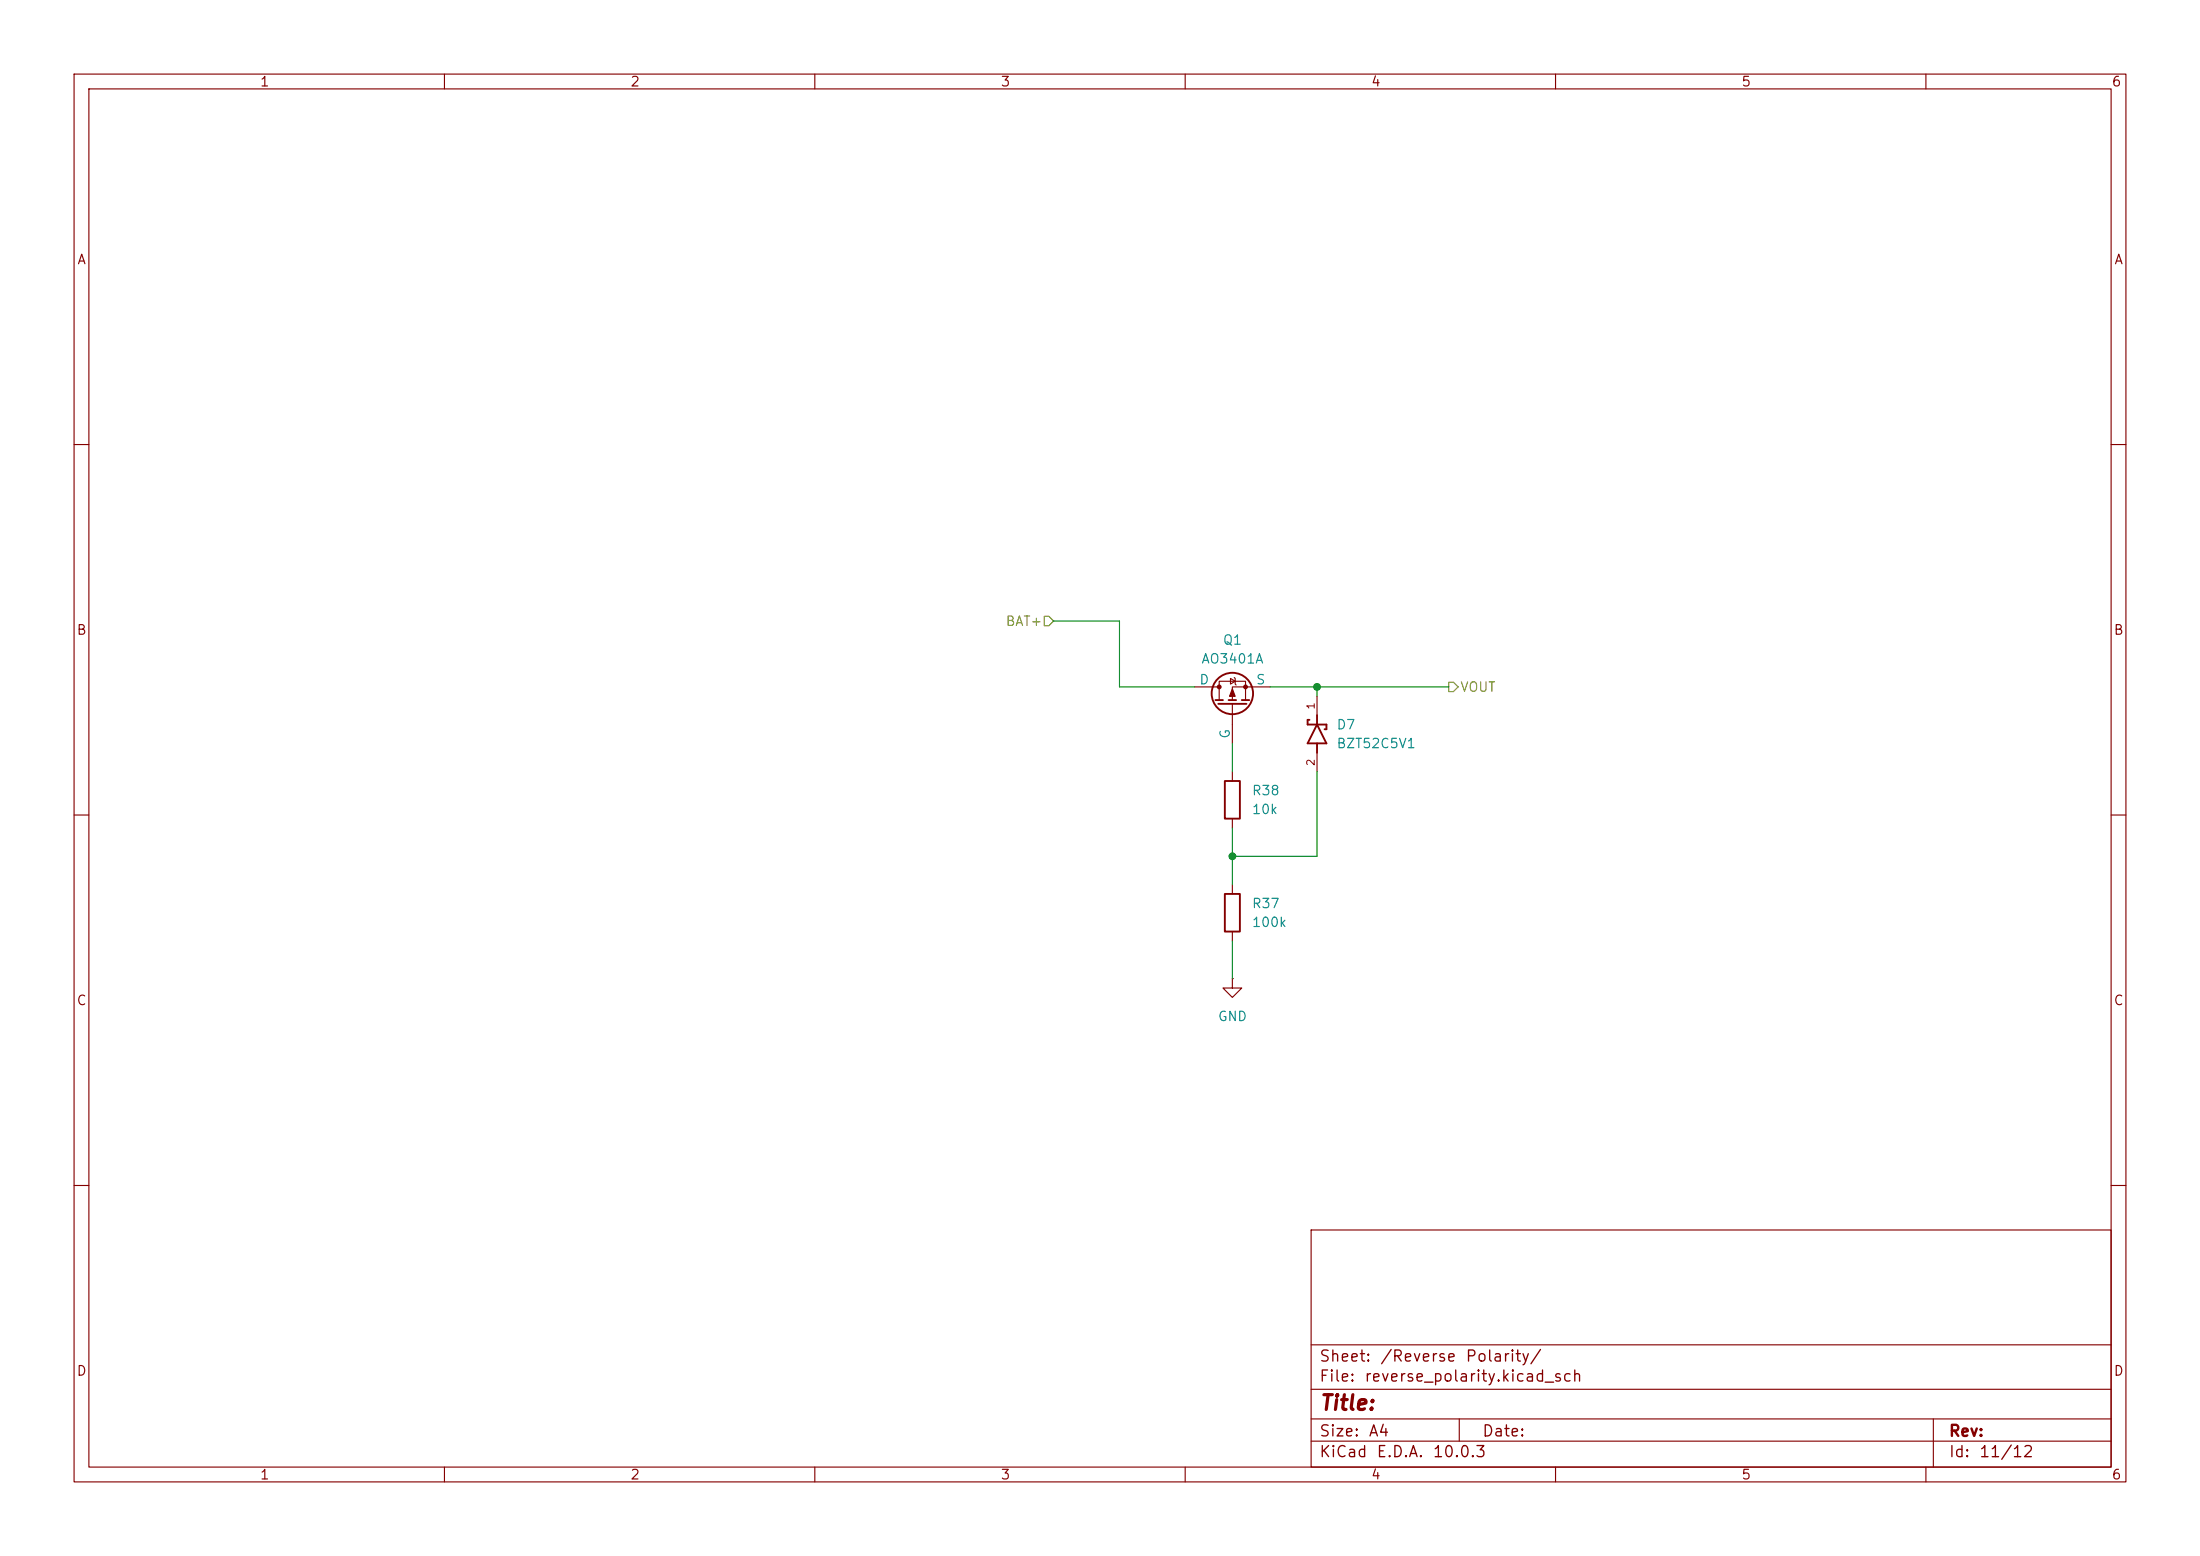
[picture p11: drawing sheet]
(kicad_sch
 (version 20260306)
 (generator "eeschema")
 (generator_version "10.0")
 (paper "A4")
 (lib_symbols
  (symbol "Device:R"
   (pin_numbers (hide yes))
   (pin_names
    (offset 0)) (exclude_from_sim no) (in_bom yes) (on_board yes)
   (in_pos_files yes)
   (duplicate_pin_numbers_are_jumpers no)
   (property "Reference" "R" (at 2.032 0 90) (show_name no) (do_not_autoplace no) (effects (font (size 1.27 1.27))))
   (property "Value" "R" (at 0 0 90) (show_name no) (do_not_autoplace no) (effects (font (size 1.27 1.27))))
   (property "Footprint" "" (at -1.778 0 90) (show_name no) (do_not_autoplace no) (hide yes) (effects (font (size 1.27 1.27))))
   (property "Datasheet" "" (at 0 0 0) (show_name no) (do_not_autoplace no) (hide yes) (effects (font (size 1.27 1.27))))
   (property "Description" "Resistor" (at 0 0 0) (show_name no) (do_not_autoplace no) (hide yes) (effects (font (size 1.27 1.27))))
   (symbol "R_0_1"
    (rectangle (start -1.016 -2.54) (end 1.016 2.54) (stroke (width 0.254) (type default)) (fill (type none))))
   (symbol "R_1_1"
    (pin passive line (at 0 3.81 270) (length 1.27) (name "" (effects (font (size 1.27 1.27)))) (number "1" (effects (font (size 1.27 1.27)))))
    (pin passive line (at 0 -3.81 90) (length 1.27) (name "" (effects (font (size 1.27 1.27)))) (number "2" (effects (font (size 1.27 1.27))))))
   (embedded_fonts no))
  (symbol "SS34:SS34"
   (pin_names
    (offset 1.016)) (exclude_from_sim no) (in_bom yes) (on_board yes)
   (in_pos_files yes)
   (duplicate_pin_numbers_are_jumpers no)
   (property "Reference" "D7" (at 1.2701 -2.54 90) (show_name no) (do_not_autoplace no) (effects (font (size 1.27 1.27)) (justify right)))
   (property "Value" "BZT52C5V1" (at -1.2699 -2.54 90) (show_name no) (do_not_autoplace no) (effects (font (size 1.27 1.27)) (justify right)))
   (property "Footprint" "footprints:P35_SOD-123F" (at 0 0 0) (show_name no) (do_not_autoplace no) (hide yes) (effects (font (size 1.27 1.27)) (justify bottom)))
   (property "Datasheet" "" (at 0 0 0) (show_name no) (do_not_autoplace no) (hide yes) (effects (font (size 1.27 1.27))))
   (property "Description" "" (at 0 0 0) (show_name no) (do_not_autoplace no) (hide yes) (effects (font (size 1.27 1.27))))
   (property "PARTREV" "31 Aug 2016" (at 0 0 0) (show_name no) (do_not_autoplace no) (hide yes) (effects (font (size 1.27 1.27)) (justify bottom)))
   (property "STANDARD" "IPC-7351B" (at 0 0 0) (show_name no) (do_not_autoplace no) (hide yes) (effects (font (size 1.27 1.27)) (justify bottom)))
   (property "SNAPEDA_PACKAGE_ID" "36301" (at 0 0 0) (show_name no) (do_not_autoplace no) (hide yes) (effects (font (size 1.27 1.27)) (justify bottom)))
   (property "MAXIMUM_PACKAGE_HEIGHT" "2.65mm" (at 0 0 0) (show_name no) (do_not_autoplace no) (hide yes) (effects (font (size 1.27 1.27)) (justify bottom)))
   (property "MANUFACTURER" "On Semiconductor" (at 0 0 0) (show_name no) (do_not_autoplace no) (hide yes) (effects (font (size 1.27 1.27)) (justify bottom)))
   (symbol "SS34_0_0"
    (polyline (pts (xy -2.54 0) (xy -1.27 0)) (stroke (width 0.254) (type default)) (fill (type none)))
    (polyline (pts (xy -1.27 1.27) (xy -1.27 -1.27)) (stroke (width 0.254) (type default)) (fill (type none)))
    (polyline (pts (xy -1.27 -1.27) (xy 1.27 0)) (stroke (width 0.254) (type default)) (fill (type none)))
    (polyline (pts (xy 0.635 -1.016) (xy 0.635 -1.27)) (stroke (width 0.254) (type default)) (fill (type none)))
    (polyline (pts (xy 1.27 1.27) (xy 1.27 -1.27)) (stroke (width 0.254) (type default)) (fill (type none)))
    (polyline (pts (xy 1.27 0) (xy -1.27 1.27)) (stroke (width 0.254) (type default)) (fill (type none)))
    (polyline (pts (xy 1.27 -1.27) (xy 0.635 -1.27)) (stroke (width 0.254) (type default)) (fill (type none)))
    (polyline (pts (xy 1.905 1.27) (xy 1.27 1.27)) (stroke (width 0.254) (type default)) (fill (type none)))
    (polyline (pts (xy 1.905 1.27) (xy 1.905 1.016)) (stroke (width 0.254) (type default)) (fill (type none)))
    (polyline (pts (xy 2.54 0) (xy 1.27 0)) (stroke (width 0.254) (type default)) (fill (type none))))
   (symbol "SS34_1_0"
    (pin passive line (at 5.08 0 180) (length 2.54) (name "" (effects (font (size 1.016 1.016)))) (number "1" (effects (font (size 1.016 1.016)))))
    (pin passive line (at -5.08 0 0) (length 2.54) (name "" (effects (font (size 1.016 1.016)))) (number "2" (effects (font (size 1.016 1.016))))))
   (embedded_fonts no))
  (symbol "Simulation_SPICE:PMOS"
   (pin_numbers (hide yes))
   (pin_names
    (offset 0)) (exclude_from_sim no) (in_bom yes) (on_board yes)
   (in_pos_files yes)
   (duplicate_pin_numbers_are_jumpers no)
   (property "Reference" "Q" (at 5.08 1.27 0) (show_name no) (do_not_autoplace no) (effects (font (size 1.27 1.27)) (justify left)))
   (property "Value" "PMOS" (at 5.08 -1.27 0) (show_name no) (do_not_autoplace no) (effects (font (size 1.27 1.27)) (justify left)))
   (property "Footprint" "" (at 5.08 2.54 0) (show_name no) (do_not_autoplace no) (hide yes) (effects (font (size 1.27 1.27))))
   (property "Datasheet" "https://ngspice.sourceforge.io/docs/ngspice-html-manual/manual.xhtml#cha_MOSFETs" (at 0 -12.7 0) (show_name no) (do_not_autoplace no) (hide yes) (effects (font (size 1.27 1.27))))
   (property "Description" "P-MOSFET transistor, drain/source/gate" (at 0 0 0) (show_name no) (do_not_autoplace no) (hide yes) (effects (font (size 1.27 1.27))))
   (property "Sim.Device" "PMOS" (at 0 -17.145 0) (show_name no) (do_not_autoplace no) (hide yes) (effects (font (size 1.27 1.27))))
   (property "Sim.Type" "VDMOS" (at 0 -19.05 0) (show_name no) (do_not_autoplace no) (hide yes) (effects (font (size 1.27 1.27))))
   (property "Sim.Pins" "1=D 2=G 3=S" (at 0 -15.24 0) (show_name no) (do_not_autoplace no) (hide yes) (effects (font (size 1.27 1.27))))
   (symbol "PMOS_0_1"
    (polyline (pts (xy 0.254 1.905) (xy 0.254 -1.905)) (stroke (width 0.254) (type default)) (fill (type none)))
    (polyline (pts (xy 0.254 0) (xy -2.54 0)) (stroke (width 0) (type default)) (fill (type none)))
    (polyline (pts (xy 0.762 2.286) (xy 0.762 1.27)) (stroke (width 0.254) (type default)) (fill (type none)))
    (polyline (pts (xy 0.762 1.778) (xy 3.302 1.778) (xy 3.302 -1.778) (xy 0.762 -1.778)) (stroke (width 0) (type default)) (fill (type none)))
    (polyline (pts (xy 0.762 0.508) (xy 0.762 -0.508)) (stroke (width 0.254) (type default)) (fill (type none)))
    (polyline (pts (xy 0.762 -1.27) (xy 0.762 -2.286)) (stroke (width 0.254) (type default)) (fill (type none)))
    (circle (center 1.651 0) (radius 2.794) (stroke (width 0.254) (type default)) (fill (type none)))
    (polyline (pts (xy 2.286 0) (xy 1.27 0.381) (xy 1.27 -0.381) (xy 2.286 0)) (stroke (width 0) (type default)) (fill (type outline)))
    (polyline (pts (xy 2.54 2.54) (xy 2.54 1.778)) (stroke (width 0) (type default)) (fill (type none)))
    (circle (center 2.54 1.778) (radius 0.254) (stroke (width 0) (type default)) (fill (type outline)))
    (circle (center 2.54 -1.778) (radius 0.254) (stroke (width 0) (type default)) (fill (type outline)))
    (polyline (pts (xy 2.54 -2.54) (xy 2.54 0) (xy 0.762 0)) (stroke (width 0) (type default)) (fill (type none)))
    (polyline (pts (xy 2.794 -0.508) (xy 2.921 -0.381) (xy 3.683 -0.381) (xy 3.81 -0.254)) (stroke (width 0) (type default)) (fill (type none)))
    (polyline (pts (xy 3.302 -0.381) (xy 2.921 0.254) (xy 3.683 0.254) (xy 3.302 -0.381)) (stroke (width 0) (type default)) (fill (type none))))
   (symbol "PMOS_1_1"
    (pin passive line (at 2.54 5.08 270) (length 2.54) (name "D" (effects (font (size 1.27 1.27)))) (number "1" (effects (font (size 1.27 1.27)))))
    (pin input line (at -5.08 0 0) (length 2.54) (name "G" (effects (font (size 1.27 1.27)))) (number "2" (effects (font (size 1.27 1.27)))))
    (pin passive line (at 2.54 -5.08 90) (length 2.54) (name "S" (effects (font (size 1.27 1.27)))) (number "3" (effects (font (size 1.27 1.27))))))
   (embedded_fonts no))
  (symbol "power:GND"
   (power global)
   (pin_numbers (hide yes))
   (pin_names
    (offset 0) (hide yes)) (exclude_from_sim no) (in_bom yes) (on_board yes)
   (in_pos_files yes)
   (duplicate_pin_numbers_are_jumpers no)
   (property "Reference" "#PWR" (at 0 -6.35 0) (show_name no) (do_not_autoplace no) (hide yes) (effects (font (size 1.27 1.27))))
   (property "Value" "GND" (at 0 -3.81 0) (show_name no) (do_not_autoplace no) (effects (font (size 1.27 1.27))))
   (property "Footprint" "" (at 0 0 0) (show_name no) (do_not_autoplace no) (hide yes) (effects (font (size 1.27 1.27))))
   (property "Datasheet" "" (at 0 0 0) (show_name no) (do_not_autoplace no) (hide yes) (effects (font (size 1.27 1.27))))
   (property "Description" "Power symbol creates a global label with name \"GND\" , ground" (at 0 0 0) (show_name no) (do_not_autoplace no) (hide yes) (effects (font (size 1.27 1.27))))
   (symbol "GND_0_1"
    (polyline (pts (xy 0 0) (xy 0 -1.27) (xy 1.27 -1.27) (xy 0 -2.54) (xy -1.27 -1.27) (xy 0 -1.27)) (stroke (width 0) (type default)) (fill (type none))))
   (symbol "GND_1_1"
    (pin power_in line (at 0 0 270) (length 0) (name "" (effects (font (size 1.27 1.27)))) (number "1" (effects (font (size 1.27 1.27))))))
   (embedded_fonts no)))
 (junction
  (at 166.37 115.57)
  (diameter 0)
  (color 0 0 0 0))
 (junction
  (at 177.8 92.71)
  (diameter 0)
  (color 0 0 0 0))
 (wire
  (pts (xy 177.8 115.57) (xy 177.8 104.14))
  (stroke (width 0) (type default)))
 (wire
  (pts (xy 151.13 83.82) (xy 142.24 83.82))
  (stroke (width 0) (type default)))
 (wire
  (pts (xy 166.37 115.57) (xy 177.8 115.57))
  (stroke (width 0) (type default)))
 (wire
  (pts (xy 171.45 92.71) (xy 177.8 92.71))
  (stroke (width 0) (type default)))
 (wire
  (pts (xy 166.37 115.57) (xy 166.37 119.38))
  (stroke (width 0) (type default)))
 (wire
  (pts (xy 177.8 92.71) (xy 177.8 93.98))
  (stroke (width 0) (type default)))
 (wire
  (pts (xy 161.29 92.71) (xy 151.13 92.71))
  (stroke (width 0) (type default)))
 (wire
  (pts (xy 166.37 111.76) (xy 166.37 115.57))
  (stroke (width 0) (type default)))
 (wire
  (pts (xy 166.37 100.33) (xy 166.37 104.14))
  (stroke (width 0) (type default)))
 (wire
  (pts (xy 166.37 127) (xy 166.37 132.08))
  (stroke (width 0) (type default)))
 (wire
  (pts (xy 151.13 92.71) (xy 151.13 83.82))
  (stroke (width 0) (type default)))
 (wire
  (pts (xy 177.8 92.71) (xy 195.58 92.71))
  (stroke (width 0) (type default)))
 (hierarchical_label "VOUT"
  (shape output)
  (at 195.58 92.71 0)
  (effects (font (size 1.27 1.27)) (justify left)))
 (hierarchical_label "BAT+"
  (shape input)
  (at 142.24 83.82 180)
  (effects (font (size 1.27 1.27)) (justify right)))
 (symbol
  (lib_id "SS34:SS34")
  (at 177.8 99.06 90)
  (unit 1)
  (body_style 1)
  (exclude_from_sim no)
  (in_bom yes)
  (on_board yes)
  (in_pos_files yes)
  (dnp no)
  (fields_autoplaced yes)
  (property "Reference" "D7" (at 180.34 97.7899 90) (show_name no) (do_not_autoplace no) (effects (font (size 1.27 1.27)) (justify right)))
  (property "Value" "BZT52C5V1" (at 180.34 100.3299 90) (show_name no) (do_not_autoplace no) (effects (font (size 1.27 1.27)) (justify right)))
  (property "Footprint" "footprints:P35_SOD-123F" (at 177.8 99.06 0) (hide yes) (show_name no) (do_not_autoplace no) (effects (font (size 1.27 1.27)) (justify bottom)))
  (property "Datasheet" "" (at 177.8 99.06 0) (hide yes) (show_name no) (do_not_autoplace no) (effects (font (size 1.27 1.27))))
  (property "Description" "" (at 177.8 99.06 0) (hide yes) (show_name no) (do_not_autoplace no) (effects (font (size 1.27 1.27))))
  (property "PARTREV" "31 Aug 2016" (at 177.8 99.06 0) (hide yes) (show_name no) (do_not_autoplace no) (effects (font (size 1.27 1.27)) (justify bottom)))
  (property "STANDARD" "IPC-7351B" (at 177.8 99.06 0) (hide yes) (show_name no) (do_not_autoplace no) (effects (font (size 1.27 1.27)) (justify bottom)))
  (property "SNAPEDA_PACKAGE_ID" "36301" (at 177.8 99.06 0) (hide yes) (show_name no) (do_not_autoplace no) (effects (font (size 1.27 1.27)) (justify bottom)))
  (property "MAXIMUM_PACKAGE_HEIGHT" "2.65mm" (at 177.8 99.06 0) (hide yes) (show_name no) (do_not_autoplace no) (effects (font (size 1.27 1.27)) (justify bottom)))
  (property "MANUFACTURER" "On Semiconductor" (at 177.8 99.06 0) (hide yes) (show_name no) (do_not_autoplace no) (effects (font (size 1.27 1.27)) (justify bottom)))
  (pin "1")
  (pin "2"))
 (symbol
  (lib_id "Simulation_SPICE:PMOS")
  (at 166.37 95.25 90)
  (unit 1)
  (body_style 1)
  (exclude_from_sim no)
  (in_bom yes)
  (on_board yes)
  (in_pos_files yes)
  (dnp no)
  (fields_autoplaced yes)
  (property "Reference" "Q1" (at 166.37 86.36 90) (show_name no) (do_not_autoplace no) (effects (font (size 1.27 1.27))))
  (property "Value" "AO3401A" (at 166.37 88.9 90) (show_name no) (do_not_autoplace no) (effects (font (size 1.27 1.27))))
  (property "Footprint" "footprints:SOT95P240X120-3N" (at 163.83 90.17 0) (hide yes) (show_name no) (do_not_autoplace no) (effects (font (size 1.27 1.27))))
  (property "Datasheet" "https://ngspice.sourceforge.io/docs/ngspice-html-manual/manual.xhtml#cha_MOSFETs" (at 179.07 95.25 0) (hide yes) (show_name no) (do_not_autoplace no) (effects (font (size 1.27 1.27))))
  (property "Description" "P-MOSFET transistor, drain/source/gate" (at 166.37 95.25 0) (hide yes) (show_name no) (do_not_autoplace no) (effects (font (size 1.27 1.27))))
  (property "Sim.Device" "PMOS" (at 183.515 95.25 0) (hide yes) (show_name no) (do_not_autoplace no) (effects (font (size 1.27 1.27))))
  (property "Sim.Type" "VDMOS" (at 185.42 95.25 0) (hide yes) (show_name no) (do_not_autoplace no) (effects (font (size 1.27 1.27))))
  (property "Sim.Pins" "1=D 2=G 3=S" (at 181.61 95.25 0) (hide yes) (show_name no) (do_not_autoplace no) (effects (font (size 1.27 1.27))))
  (pin "3")
  (pin "2")
  (pin "1"))
 (symbol
  (lib_id "Device:R")
  (at 166.37 107.95 0)
  (unit 1)
  (body_style 1)
  (exclude_from_sim no)
  (in_bom yes)
  (on_board yes)
  (in_pos_files yes)
  (dnp no)
  (fields_autoplaced yes)
  (property "Reference" "R38" (at 168.91 106.6799 0) (show_name no) (do_not_autoplace no) (effects (font (size 1.27 1.27)) (justify left)))
  (property "Value" "10k" (at 168.91 109.2199 0) (show_name no) (do_not_autoplace no) (effects (font (size 1.27 1.27)) (justify left)))
  (property "Footprint" "Resistor_SMD:R_0603_1608Metric" (at 164.592 107.95 90) (hide yes) (show_name no) (do_not_autoplace no) (effects (font (size 1.27 1.27))))
  (property "Datasheet" "" (at 166.37 107.95 0) (hide yes) (show_name no) (do_not_autoplace no) (effects (font (size 1.27 1.27))))
  (property "Description" "Resistor" (at 166.37 107.95 0) (hide yes) (show_name no) (do_not_autoplace no) (effects (font (size 1.27 1.27))))
  (pin "1")
  (pin "2"))
 (symbol
  (lib_id "power:GND")
  (at 166.37 132.08 0)
  (unit 1)
  (body_style 1)
  (exclude_from_sim no)
  (in_bom yes)
  (on_board yes)
  (in_pos_files yes)
  (dnp no)
  (fields_autoplaced yes)
  (property "Reference" "#PWR064" (at 166.37 138.43 0) (hide yes) (show_name no) (do_not_autoplace no) (effects (font (size 1.27 1.27))))
  (property "Value" "GND" (at 166.37 137.16 0) (show_name no) (do_not_autoplace no) (effects (font (size 1.27 1.27))))
  (property "Footprint" "" (at 166.37 132.08 0) (hide yes) (show_name no) (do_not_autoplace no) (effects (font (size 1.27 1.27))))
  (property "Datasheet" "" (at 166.37 132.08 0) (hide yes) (show_name no) (do_not_autoplace no) (effects (font (size 1.27 1.27))))
  (property "Description" "Power symbol creates a global label with name \"GND\" , ground" (at 166.37 132.08 0) (hide yes) (show_name no) (do_not_autoplace no) (effects (font (size 1.27 1.27))))
  (pin "1"))
 (symbol
  (lib_id "Device:R")
  (at 166.37 123.19 0)
  (unit 1)
  (body_style 1)
  (exclude_from_sim no)
  (in_bom yes)
  (on_board yes)
  (in_pos_files yes)
  (dnp no)
  (fields_autoplaced yes)
  (property "Reference" "R37" (at 168.91 121.9199 0) (show_name no) (do_not_autoplace no) (effects (font (size 1.27 1.27)) (justify left)))
  (property "Value" "100k" (at 168.91 124.4599 0) (show_name no) (do_not_autoplace no) (effects (font (size 1.27 1.27)) (justify left)))
  (property "Footprint" "Resistor_SMD:R_0603_1608Metric" (at 164.592 123.19 90) (hide yes) (show_name no) (do_not_autoplace no) (effects (font (size 1.27 1.27))))
  (property "Datasheet" "" (at 166.37 123.19 0) (hide yes) (show_name no) (do_not_autoplace no) (effects (font (size 1.27 1.27))))
  (property "Description" "Resistor" (at 166.37 123.19 0) (hide yes) (show_name no) (do_not_autoplace no) (effects (font (size 1.27 1.27))))
  (pin "1")
  (pin "2")))
